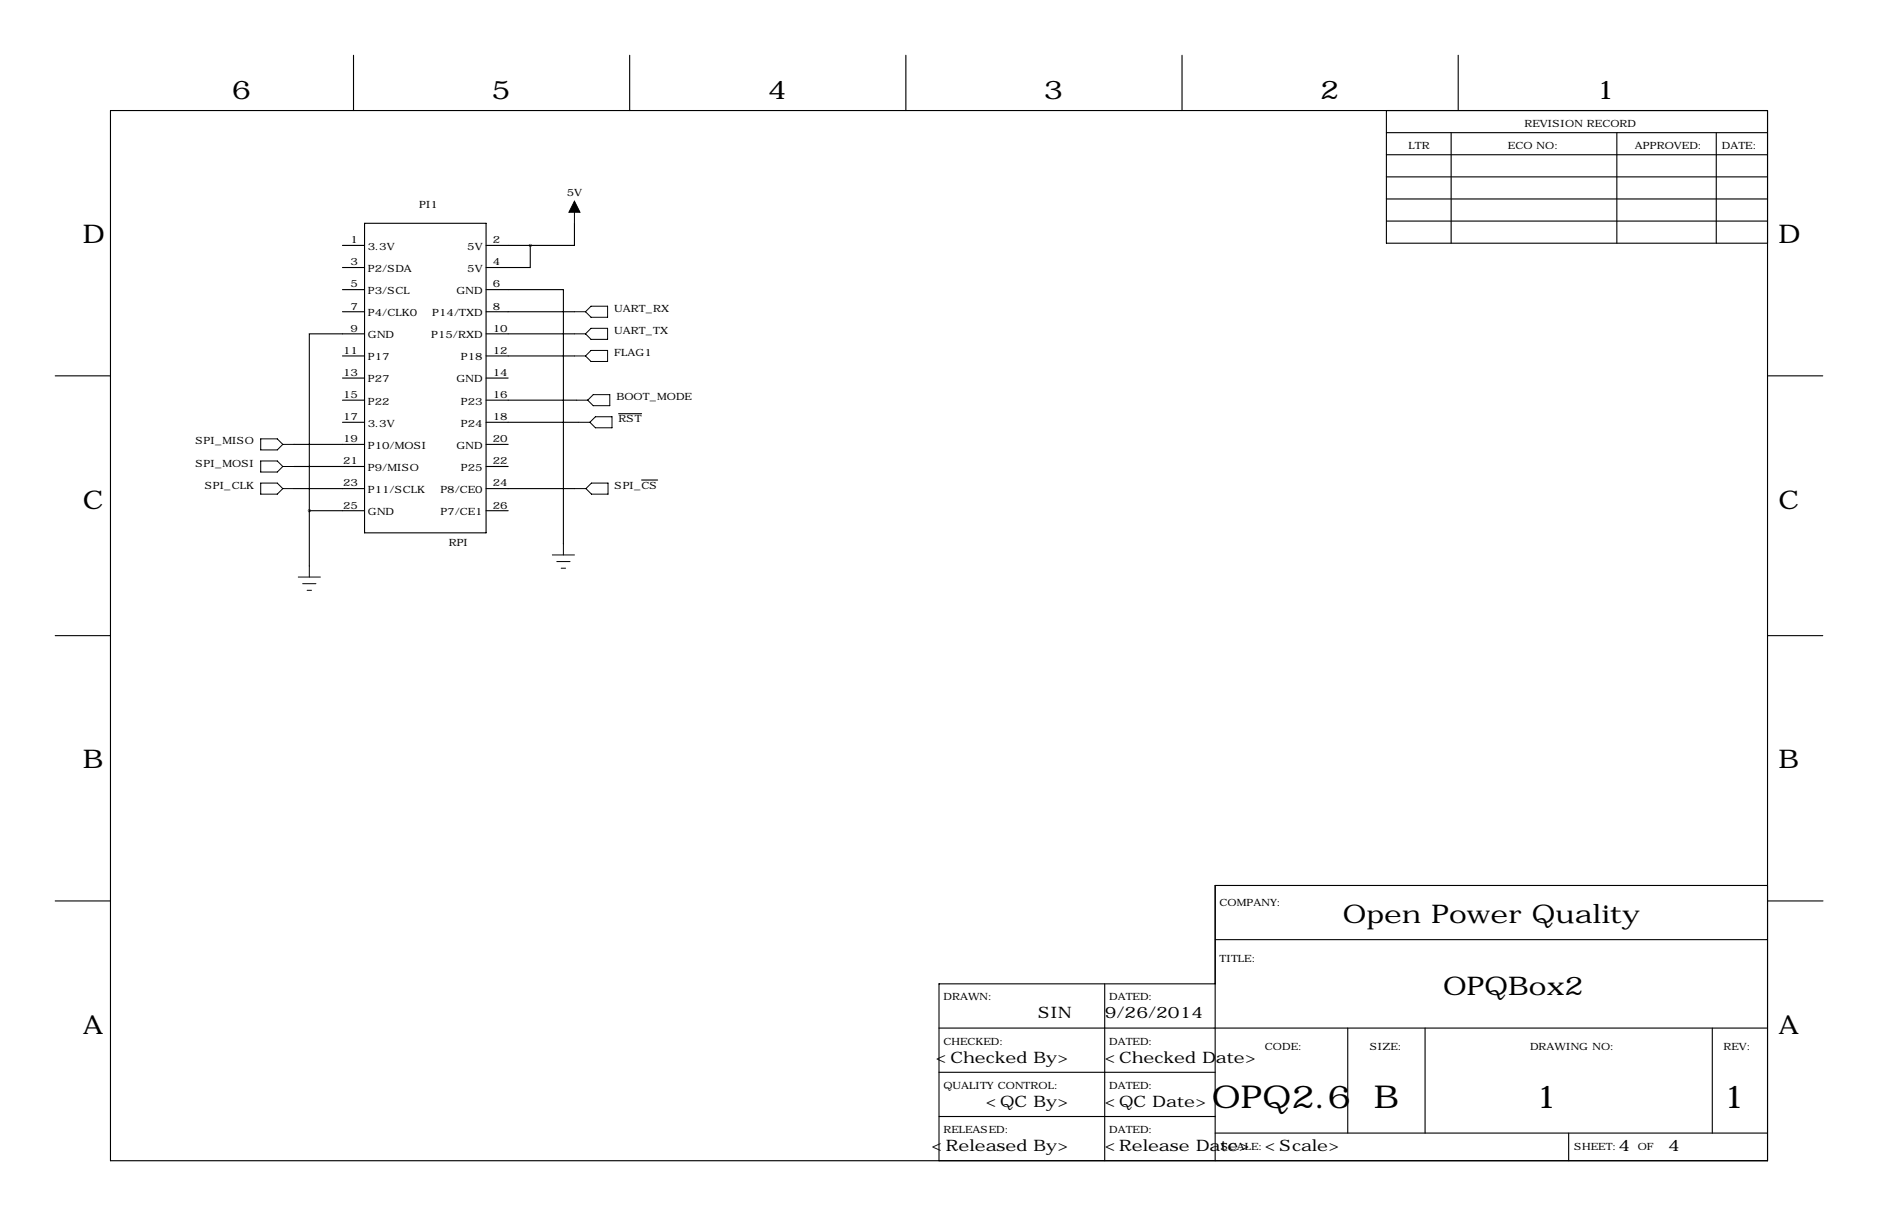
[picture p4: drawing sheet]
<svg xmlns="http://www.w3.org/2000/svg" width="432mm" height="279mm" viewBox="0 0 432 279" stroke-linecap="round" stroke-linejoin="round" font-family="sans-serif">
<g fill="none" stroke="#000" stroke-width=".25">
<path d="M81.3 12.7v12.7M144.8 12.7v12.7M208.3 12.7v12.7M271.8 12.7v12.7M335.3 12.7v12.7M25.4 25.4h381v241.3h-381zM318.8 30.5h87.6M318.8 35.6h87.6M318.8 25.4v30.5h87.6M333.7 30.5v25.4M371.8 30.5v25.4M394.6 30.5v25.4"/>
<path d="M78.7 56.4h5.1M83.8 51.3h28v71.1h-28zM111.8 56.4h10.1M121.9 56.4v5.1h-10.1M132.1 51.3v5.1h-10.2M318.8 45.7h87.6M318.8 50.8h87.6M318.8 40.6h87.6M78.7 61.5h5.1M78.7 66.5h5.1M78.7 71.6h5.1M83.8 76.7h-12.7v40.6"/>
<path d="M111.8 66.5h17.7v58.5M111.8 71.6h20.3M111.8 76.7h20.3M12.7 86.4h12.7M78.7 81.8h5.1M78.7 86.9h5.1M78.7 91.9h5.1M78.7 97h5.1M111.8 81.8h20.3M111.8 86.9h5M111.8 91.9h20.8M111.8 97h21.3"/>
<path d="M142.2 95.1h5.3M406.4 86.4h12.7M67.6 102.1h16.2M67.6 107.2h16.2M67.6 112.3h16.2M71.1 117.3h12.7M71.1 117.3v12.7M111.8 102.1h5M111.8 107.2h5M111.8 112.3h20.4M111.8 117.3h5M147.5 110.3h3.7"/>
<path d="M12.7 146h12.7M406.4 146h12.7M12.7 207h12.7M279.4 215.9h127M406.4 203.5h-127v63.2M406.5 207h12.7M215.9 236.2h190.5M254 226.1v40.6M279.4 226.1h-63.5v40.6M309.9 236.2v24.1M327.7 236.2v24.1M393.7 236.2v24.1"/>
<path d="M215.9 246.4h63.5M215.9 256.5h63.5M279.4 260.3h127M360.7 260.3v6.4"/>
</g>
<g fill="none" stroke="#000" stroke-width=".23">
<path d="M132.1 46.2v5.1M132.1 71.6h2.5M132.1 76.7h2.5M134.6 71.6l1.3-1.2h3.8v2.5h-3.8zM134.6 76.7l1.3-1.3h3.8v2.6h-3.8zM132.1 81.8h2.5M132.6 91.9h2.5M133.1 97h2.5M135.9 80.5h3.8v2.6h-3.8l-1.3-1.3zM136.4 90.7h3.8v2.5h-3.8l-1.3-1.3zM136.9 95.8h3.8v2.5h-3.8l-1.3-1.3zM59.9 111h3.9l1.2 1.3-1.2 1.2h-3.9z"/>
<path d="M59.9 100.8h3.9l1.2 1.3-1.2 1.3h-3.9zM59.9 105.9h3.9l1.2 1.3-1.2 1.3h-3.9zM65 112.3h2.6M65 102.1h2.6M65 107.2h2.6M132.2 112.3h2.5M134.7 112.3l1.3-1.3h3.8v2.5h-3.8zM68.6 132.6h5.1M69.6 134.1h3M70.6 135.6h1M71.1 130v2.6M127 127.5h5.1"/>
<path d="M128 129h3.1M129 130.6h1M129.5 125v2.5"/>
</g>
<path d="M132.1 46.2l1.2 2.6h-2.5z" fill="#000" stroke="#000" stroke-width=".23"/>
<g font-size="7.3">
<text x="278.6" y="254.6">OPQ2.6</text>
<text x="315.9" y="254.6">B</text>
<text x="352.9" y="254.6">1</text>
<text x="396.1" y="254.6">1</text>
</g>
<g font-size="5.9">
<text x="53.3" y="22.9">6</text>
<text x="113" y="22.9">5</text>
<text x="176.5" y="22.9">4</text>
<text x="240" y="22.9">3</text>
<text x="303.5" y="22.9">2</text>
<text x="367" y="22.9">1</text>
<text x="19" y="55.9">D</text>
<text x="408.9" y="55.9">D</text>
<text x="19" y="116.8">C</text>
<text x="408.9" y="116.8">C</text>
<text x="19" y="176.5">B</text>
<text x="408.9" y="176.5">B</text>
<text x="308.8" y="212.1">Open Power Quality</text>
<text x="331.8" y="228.7">OPQBox2</text>
<text x="19" y="237.5">A</text>
<text x="408.9" y="237.5">A</text>
</g>
<g font-size="3.6">
<text x="238.7" y="234">SIN</text>
<text x="254" y="234">9/26/2014</text>
<text x="215.2" y="244.2">&lt;Checked By&gt;</text>
<text x="254" y="244.2">&lt;Checked Date&gt;</text>
<text x="226.6" y="254.3">&lt;QC By&gt;</text>
<text x="254" y="254.3">&lt;QC Date&gt;</text>
<text x="214.2" y="264.5">&lt;Released By&gt;</text>
<text x="254" y="264.5">&lt;Release Date&gt;</text>
<text x="290.8" y="264.5">&lt;Scale&gt;</text>
<text x="372.1" y="264.5">4</text>
<text x="383.5" y="264.5">4</text>
</g>
<g font-size="2.3">
<text x="350.5" y="29.2">REVISION RECORD</text>
<text x="323.8" y="34.3">LTR</text>
<text x="346.7" y="34.3">ECO NO:</text>
<text x="375.9" y="34.3">APPROVED:</text>
<text x="395.9" y="34.3">DATE:</text>
<text x="96.4" y="47.8">PI1</text>
<text x="130.3" y="45">5V</text>
<text x="80.6" y="55.9">1</text>
<text x="84.6" y="57.4">3.3V</text>
<text x="107.4" y="57.4">5V</text>
<text x="113.3" y="55.9">2</text>
<text x="80.6" y="61">3</text>
<text x="84.6" y="62.5">P2/SDA</text>
<text x="107.4" y="62.5">5V</text>
<text x="113.3" y="61">4</text>
<text x="80.6" y="66">5</text>
<text x="80.6" y="71.1">7</text>
<text x="84.6" y="67.6">P3/SCL</text>
<text x="104.9" y="67.6">GND</text>
<text x="113.3" y="66">6</text>
<text x="113.3" y="71.1">8</text>
<text x="141.2" y="71.6">UART_RX</text>
<text x="80.6" y="76.2">9</text>
<text x="84.6" y="72.6">P4/CLK0</text>
<text x="84.6" y="77.7">GND</text>
<text x="99.1" y="77.7">P15/RXD</text>
<text x="99.4" y="72.6">P14/TXD</text>
<text x="113.3" y="76.2">10</text>
<text x="141.2" y="76.7">UART_TX</text>
<text x="78.9" y="81.3">11</text>
<text x="84.6" y="82.8">P17</text>
<text x="106" y="82.8">P18</text>
<text x="113.3" y="81.3">12</text>
<text x="141.2" y="81.8">FLAG1</text>
<text x="78.9" y="86.4">13</text>
<text x="84.6" y="87.9">P27</text>
<text x="104.9" y="87.9">GND</text>
<text x="113.3" y="86.4">14</text>
<text x="78.9" y="91.4">15</text>
<text x="84.6" y="93">P22</text>
<text x="106" y="93">P23</text>
<text x="113.3" y="91.4">16</text>
<text x="141.7" y="91.9">BOOT_MODE</text>
<text x="78.9" y="96.5">17</text>
<text x="78.9" y="101.6">19</text>
<text x="84.6" y="98">3.3V</text>
<text x="106" y="98">P24</text>
<text x="113.3" y="96.5">18</text>
<text x="113.3" y="101.6">20</text>
<text x="142.2" y="97">RST</text>
<text x="45" y="102.1">SPI_MISO</text>
<text x="45" y="107.2">SPI_MOSI</text>
<text x="78.9" y="106.7">21</text>
<text x="84.6" y="103.1">P10/MOSI</text>
<text x="104.9" y="103.1">GND</text>
<text x="113.3" y="106.7">22</text>
<text x="47.1" y="112.3">SPI_CLK</text>
<text x="78.9" y="111.8">23</text>
<text x="84.6" y="108.2">P9/MISO</text>
<text x="84.6" y="113.3">P11/SCLK</text>
<text x="101.2" y="113.3">P8/CE0</text>
<text x="106" y="108.2">P25</text>
<text x="113.3" y="111.8">24</text>
<text x="141.3" y="112.3">SPI_CS</text>
<text x="78.9" y="116.8">25</text>
<text x="84.6" y="118.4">GND</text>
<text x="101.2" y="118.4">P7/CE1</text>
<text x="113.3" y="116.8">26</text>
<text x="103.2" y="125.5">RPI</text>
<text x="280.4" y="208.3">COMPANY:</text>
<text x="280.4" y="221">TITLE:</text>
<text x="216.9" y="229.9">DRAWN:</text>
<text x="255" y="229.9">DATED:</text>
<text x="216.9" y="240">CHECKED:</text>
<text x="255" y="240">DATED:</text>
<text x="290.8" y="241.3">CODE:</text>
<text x="315" y="241.3">SIZE:</text>
<text x="351.8" y="241.3">DRAWING NO:</text>
<text x="396.2" y="241.3">REV:</text>
<text x="216.9" y="250.2">QUALITY CONTROL:</text>
<text x="255" y="250.2">DATED:</text>
<text x="216.9" y="260.3">RELEASED:</text>
<text x="255" y="260.3">DATED:</text>
<text x="280.7" y="264.2">SCALE:</text>
<text x="361.9" y="264.2">SHEET:</text>
<text x="376.6" y="264.2">OF</text>
</g>
</svg>
